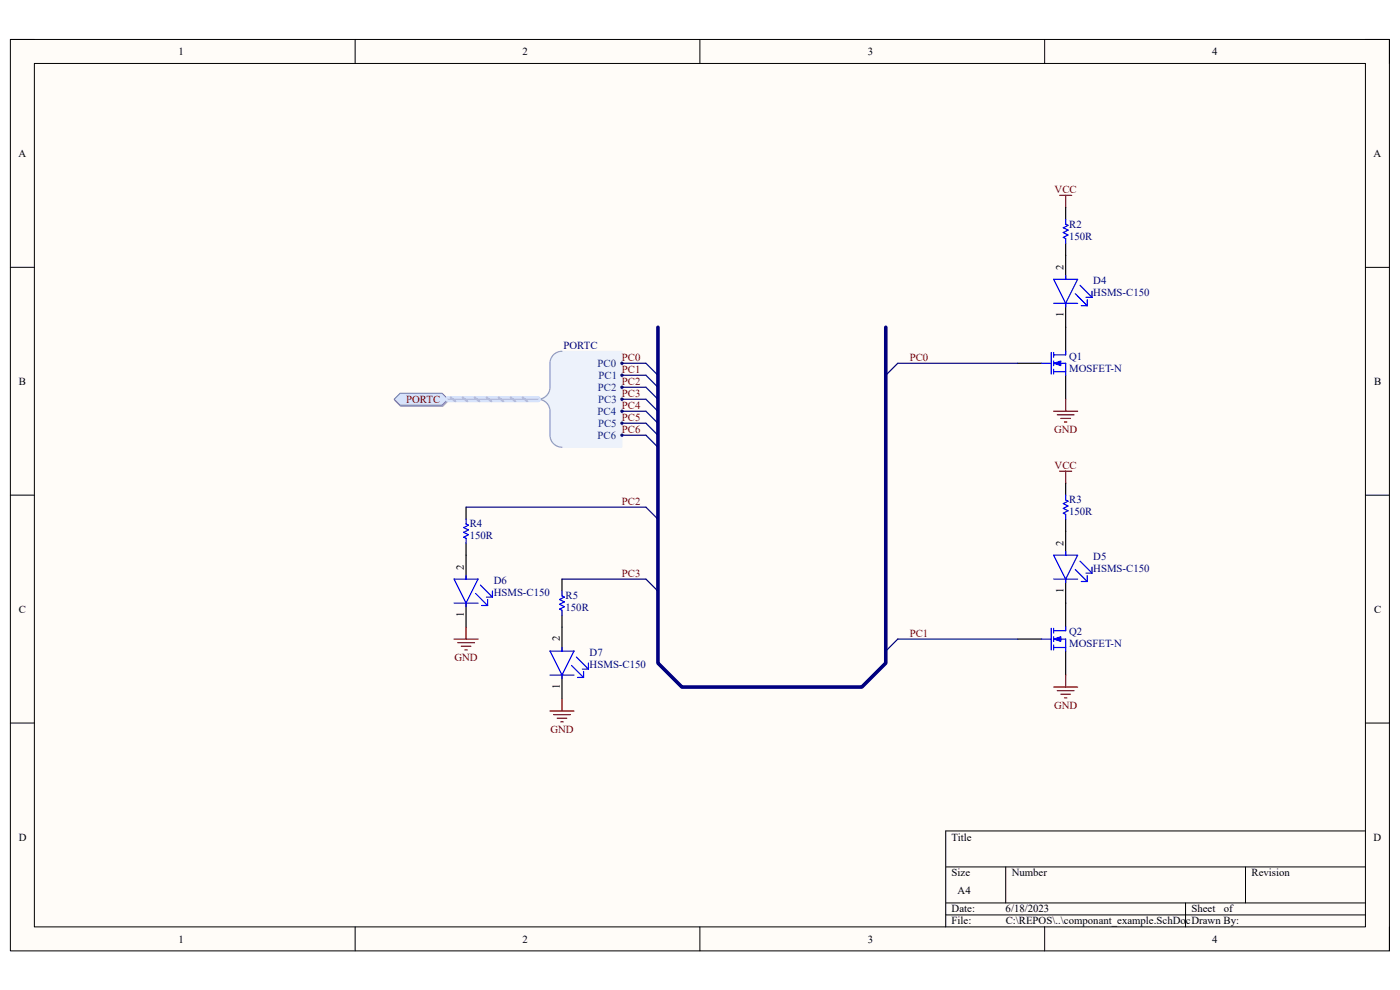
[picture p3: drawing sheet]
<svg xmlns="http://www.w3.org/2000/svg" width="297mm" height="210mm" viewBox="0 0 297 210" stroke-linecap="round" stroke-linejoin="round" font-family="sans-serif">
<path d="M2.2 8.4h292.6v193.3h-292.6z" fill-rule="evenodd" fill="#fffcf8"/>
<path d="M2.2 8.4h292.6v193.3h-292.6z" fill="none" stroke="#000" stroke-width=".21"/>
<path d="M7.3 13.5h282.4v183.1h-282.4z" fill-rule="evenodd" fill="#fffcf8"/>
<g fill="none" stroke="#000" stroke-width=".21">
<path d="M2.2 8.4h5.1M7.3 13.5h282.4v183.1h-282.4zM75.3 8.4v5.1M148.5 8.4v5.1M221.6 8.4v5.1M289.7 8.4h5.1v5.1M2.2 56.7h5.1M289.7 56.7h5.1M2.2 105h5.1M289.7 105.1h5.1M2.2 153.4h5.1M289.7 153.4h5.1"/>
<path d="M289.7 176.3h-89.1v20.3M75.3 196.6v5.1M148.5 196.6v5.1M200.6 183.9h89.1M200.6 191.5h89.1M200.6 194.1h89.1M213.4 183.9v7.6M221.6 196.6v5.1M251.5 191.5v5.1M264.2 183.9v7.6M294.8 196.6v5.1"/>
</g>
<path d="M137 77.1l2.6 2.5M137 79.6l2.6 2.5" fill="none" stroke="#000080" stroke-width=".25"/>
<path d="M117 75.8l1-1 1.2-.3h12.7v20.4h-12.7l-1.2-.3-1-1-.3-1.3v-5.7l-.7-1.1-1.2-.8 1.2-.9 .7-1v-5.7z" fill-rule="evenodd" fill="#edf2fb"/>
<path d="M117 75.8l1-1 1.2-.3h12.7v20.4h-12.7l-1.2-.3-1-1-.3-1.3v-5.7l-.7-1.1-1.2-.8 1.2-.9 .7-1v-5.7z" fill="none" stroke="#edf2fb" stroke-width=".21"/>
<path d="M119.2 74.5a2.55 2.55 0 0 0-2.5 2.6v5a2.54 2.54 0 0 1-2.6 2.6 2.54 2.54 0 0 1 2.6 2.5v5.1a2.55 2.55 0 0 0 2.5 2.6" fill="none" stroke="#8f9ec9" stroke-width=".25"/>
<circle cx="131.9" cy="77.1" r=".25" fill="#003a70"/>
<circle cx="131.9" cy="77.1" r=".25" fill="none" stroke="#003a70" stroke-width=".21"/>
<circle cx="131.9" cy="79.6" r=".25" fill="#003a70"/>
<circle cx="131.9" cy="79.6" r=".25" fill="none" stroke="#003a70" stroke-width=".21"/>
<circle cx="131.9" cy="82.1" r=".25" fill="#003a70"/>
<circle cx="131.9" cy="82.1" r=".25" fill="none" stroke="#003a70" stroke-width=".21"/>
<circle cx="131.9" cy="84.7" r=".25" fill="#003a70"/>
<circle cx="131.9" cy="84.7" r=".25" fill="none" stroke="#003a70" stroke-width=".21"/>
<circle cx="131.9" cy="87.2" r=".25" fill="#003a70"/>
<circle cx="131.9" cy="87.2" r=".25" fill="none" stroke="#003a70" stroke-width=".21"/>
<circle cx="131.9" cy="89.8" r=".25" fill="#003a70"/>
<circle cx="131.9" cy="89.8" r=".25" fill="none" stroke="#003a70" stroke-width=".21"/>
<circle cx="131.9" cy="92.3" r=".25" fill="#003a70"/>
<circle cx="131.9" cy="92.3" r=".25" fill="none" stroke="#003a70" stroke-width=".21"/>
<path d="M83.7 84.9l1.3-1.2h8.9l1.3 1.2-1.3 1.3h-8.9z" fill-rule="evenodd" fill="#bac0ca"/>
<path d="M83.7 84.9l1.3-1.2h8.9l1.3 1.2-1.3 1.3h-8.9z" fill="none" stroke="#a6acb6" stroke-width=".21"/>
<path d="M83.6 84.7l1.3-1.3h8.9l1.3 1.3-1.3 1.3h-8.9z" fill-rule="evenodd" fill="#d5e4ff"/>
<path d="M83.6 84.7l1.3-1.3h8.9l1.3 1.3-1.3 1.3h-8.9z" fill="none" stroke="#71809b" stroke-width=".21"/>
<path d="M190.5 77.1l-2.6 2.5M137 82.1l2.6 2.6M137 84.7l2.6 2.5M137 87.2l2.6 2.6M137 89.8l2.6 2.5M137 92.3l2.6 2.6" fill="none" stroke="#000080" stroke-width=".25"/>
<path d="M224.8 41.4h2.6M226.1 41.4v2.6" fill="none" stroke="#800000" stroke-width=".25"/>
<path d="M226.1 44v2.5M226.1 51.6v7.7M215.9 77.1h5.1M226.1 64.3v10.2M226.1 79.6v5.1" fill="none" stroke="#000" stroke-width=".25"/>
<g fill="none" stroke="#00f" stroke-width=".25">
<path d="M223.5 59.3h5.1l-2.5 5zM226.1 46.5v1.1l.5 .2-1 .5 1 .5-1 .5 1 .5-1 .6 .5 .2v1M226.1 58.5v.8M221 77.1h2M223 74.8v4.6M223.5 64.3h5.1M223.5 77.1h2.6v2.5M223.5 75.3h2.6M223.5 78.8h2.6M223.5 74.8v1M223.5 76.6v1M223.5 78.3v1.1"/>
<path d="M226.1 64.3v.8M228.1 62.3l2.6 2.6M229.1 60.5l2.6 2.6M229.4 64.9h1.3M230.4 63.1h1.3M230.7 63.6v1.3M231.7 61.8v1.3"/>
</g>
<path d="M223.5 77.1l1.6-.5v1z" fill="#00f"/>
<path d="M223.5 77.1l1.6-.5v1z" fill="none" stroke="#00f" stroke-width=".21"/>
<g fill="none" stroke="#00f" stroke-width=".25">
<path d="M226.1 74.5v.8M223.5 117.8h5.1l-2.5 5.1zM226.1 105.1v1l.5 .2-1 .5 1 .5-1 .5 1 .6-1 .5 .5 .2v1M226.1 117v.8M229.1 119l2.6 2.6M221 135.6h2M223 133.3v4.6M223.5 135.6h2.6v2.5M223.5 122.9h5.1M223.5 133.8h2.6M223.5 137.4h2.6M223.5 133.3v1"/>
<path d="M223.5 135.1v1M223.5 136.8v1.1M226.1 122.9v.7M228.1 120.8l2.6 2.6M229.4 123.4h1.3M230.4 121.6h1.3M230.7 122.1v1.3M231.7 120.3v1.3"/>
</g>
<path d="M223.5 87.2h5.1M224.3 88h3.6M224.8 100h2.6M225.1 88.8h2M225.8 89.5h.5M226.1 84.7v2.5M226.1 100v2.5" fill="none" stroke="#800000" stroke-width=".25"/>
<path d="M190.5 135.6l-2.6 2.5" fill="none" stroke="#000080" stroke-width=".25"/>
<path d="M226.1 102.5v2.6M226.1 110.1v7.7M215.9 135.6h5.1M226.1 122.9v10.1M226.1 138.1v5.1" fill="none" stroke="#000" stroke-width=".25"/>
<path d="M223.5 135.6l1.6-.5v1z" fill="#00f"/>
<path d="M223.5 135.6l1.6-.5v1z" fill="none" stroke="#00f" stroke-width=".21"/>
<g fill="none" stroke="#00f" stroke-width=".25">
<path d="M98.9 110.1v1.1l.5 .2-1 .5 1 .5-1 .5 1 .5-1 .6 .5 .2v1M96.3 122.9h5.1l-2.5 5zM96.3 127.9h5.1M98.9 122.1v.8M98.9 127.9v.8M100.9 125.9l2.6 2.5M101.9 124.1l2.6 2.6M102.2 128.4h1.3M103.2 126.7h1.3M103.5 127.2v1.2M104.5 125.4v1.3M116.7 138.1h5.1l-2.6 5.1z"/>
<path d="M119.2 125.4v1l.5 .3-1 .5 1 .5-1 .5 1 .5-1 .5 .5 .3v1M119.2 137.4v.7M122.3 139.4l2.5 2.5M226.1 133v.8M116.7 143.2h5.1M119.2 143.2v.8M121.3 141.2l2.5 2.5M122.5 143.7h1.3M123.5 141.9h1.3M123.8 142.4v1.3M124.8 140.7v1.2"/>
</g>
<g fill="none" stroke="#800000" stroke-width=".25">
<path d="M96.3 135.6h5.1M97.1 136.3h3.6M97.9 137.1h2M98.6 137.9h.5M98.9 133v2.6M116.7 150.8h5.1M117.4 151.6h3.6M118.2 152.4h2M119 153.1h.5M119.2 148.3v2.5M223.5 145.8h5.1M224.3 146.5h3.6"/>
<path d="M225.1 147.3h2M225.8 148h.5M226.1 143.2v2.6"/>
</g>
<path d="M131.9 77.1h5.1M131.9 79.6h5.1M190.5 77.1h25.4M131.9 82.1h5.1M131.9 84.7h5.1M131.9 87.2h5.1M131.9 89.8h5.1M131.9 92.3h5.1M98.9 107.6h38.1l2.6 2.5M119.2 122.9h17.8l2.6 2.5M190.5 135.6h25.4" fill="none" stroke="#000080" stroke-width=".25"/>
<path d="M98.9 107.6v2.5M98.9 115.2v7.7M98.9 127.9v5.1M119.2 122.9v2.5M119.2 130.5v7.6M119.2 143.2v5.1" fill="none" stroke="#000" stroke-width=".25"/>
<path d="M139.6 69.4v71.3l5.1 5.1h38.1l5.1-5.1v-71.3" fill="none" stroke="#000080" stroke-width=".76"/>
<path d="M95.1 84.7h19" fill="none" stroke="#cbdaff" stroke-width="1.3"/>
<path d="M95.6 84.2l1 .9M98.1 84.2l1 .9M100.7 84.2l1 .9M103.2 84.2l1 .9M105.7 84.2l1.1 .9M108.3 84.2l1 .9M110.8 84.2l1 .9" fill="none" stroke="#adbce7" stroke-width=".38"/>
<path d="M95.1 84.7h19" fill="none" stroke="#adbce7" stroke-width=".25"/>
<g font-size="2.3">
<text x="37.9" y="11.7">1</text>
<text x="110.9" y="11.7">2</text>
<text x="184.1" y="11.7">3</text>
<text x="257.1" y="11.7">4</text>
<text x="3.9" y="33.3">A</text>
<text x="291.4" y="33.3">A</text>
<text x="225.6" y="57.2" transform="rotate(-90 225.6 57.2)">2</text>
<text x="225.6" y="67.2" transform="rotate(-90 225.6 67.2)">1</text>
<text x="4" y="81.6">B</text>
<text x="291.5" y="81.6">B</text>
<text x="225.6" y="115.7" transform="rotate(-90 225.6 115.7)">2</text>
<text x="98.4" y="120.8" transform="rotate(-90 98.4 120.8)">2</text>
<text x="225.6" y="125.8" transform="rotate(-90 225.6 125.8)">1</text>
<text x="4" y="130">C</text>
<text x="98.4" y="130.9" transform="rotate(-90 98.4 130.9)">1</text>
<text x="291.5" y="130">C</text>
<text x="118.7" y="136.1" transform="rotate(-90 118.7 136.1)">2</text>
<text x="118.7" y="146.1" transform="rotate(-90 118.7 146.1)">1</text>
<text x="4" y="178.3">D</text>
<text x="201.9" y="178.3">Title</text>
<text x="291.4" y="178.3">D</text>
<text x="201.9" y="185.9">Size</text>
<text x="214.6" y="185.9">Number</text>
<text x="265.5" y="185.9">Revision</text>
<text x="203.2" y="189.7">A4</text>
<text x="201.9" y="193.5">Date:</text>
<text x="201.9" y="196.1">File:</text>
<text x="213.3" y="193.5">6/18/2023</text>
<text x="213.4" y="196.1">C:\REPOS\..\componant_example.SchDocDrawn By:</text>
<text x="252.8" y="193.5">Sheet</text>
<text x="259.6" y="193.5">of</text>
<text x="37.9" y="199.9">1</text>
<text x="110.9" y="199.9">2</text>
<text x="184.1" y="199.9">3</text>
<text x="257.1" y="199.9">4</text>
</g>
<g font-size="2.3" fill="#800000">
<text x="223.7" y="40.9">VCC</text>
<text x="132" y="76.5">PC0</text>
<text x="193" y="76.5">PC0</text>
<text x="132" y="79.1">PC1</text>
<text x="132" y="81.6">PC2</text>
<text x="86.1" y="85.4">PORTC</text>
<text x="132" y="84.2">PC3</text>
<text x="132" y="89.3">PC5</text>
<text x="132" y="86.7">PC4</text>
<text x="132" y="91.8">PC6</text>
<text x="223.6" y="91.8">GND</text>
<text x="223.7" y="99.4">VCC</text>
<text x="132" y="107.1">PC2</text>
<text x="132" y="122.3">PC3</text>
<text x="193" y="135">PC1</text>
<text x="96.4" y="140.1">GND</text>
<text x="116.8" y="155.4">GND</text>
<text x="223.6" y="150.3">GND</text>
</g>
<g font-size="2.3" fill="#000080">
<text x="226.8" y="48.3">R2</text>
<text x="226.8" y="50.8">150R</text>
<text x="231.9" y="60.2">D4</text>
<text x="231.9" y="62.8">HSMS-C150</text>
<text x="119.5" y="74">PORTC</text>
<text x="226.8" y="76.3">Q1</text>
<text x="226.8" y="78.8">MOSFET-N</text>
<text x="226.8" y="106.8">R3</text>
<text x="99.7" y="111.9">R4</text>
<text x="226.8" y="109.3">150R</text>
<text x="99.7" y="114.4">150R</text>
<text x="231.9" y="118.8">D5</text>
<text x="104.7" y="123.9">D6</text>
<text x="231.9" y="121.3">HSMS-C150</text>
<text x="104.7" y="126.4">HSMS-C150</text>
<text x="120" y="127.2">R5</text>
<text x="120" y="129.7">150R</text>
<text x="226.8" y="134.8">Q2</text>
<text x="226.8" y="137.3">MOSFET-N</text>
<text x="125.1" y="139.1">D7</text>
<text x="125.1" y="141.6">HSMS-C150</text>
</g>
<g font-size="2.3" fill="#003a70">
<text x="126.8" y="77.8">PC0</text>
<text x="126.8" y="82.9">PC2</text>
<text x="127" y="80.3">PC1</text>
<text x="126.8" y="88">PC4</text>
<text x="126.9" y="85.4">PC3</text>
<text x="126.8" y="93.1">PC6</text>
<text x="126.9" y="90.6">PC5</text>
</g>
</svg>
